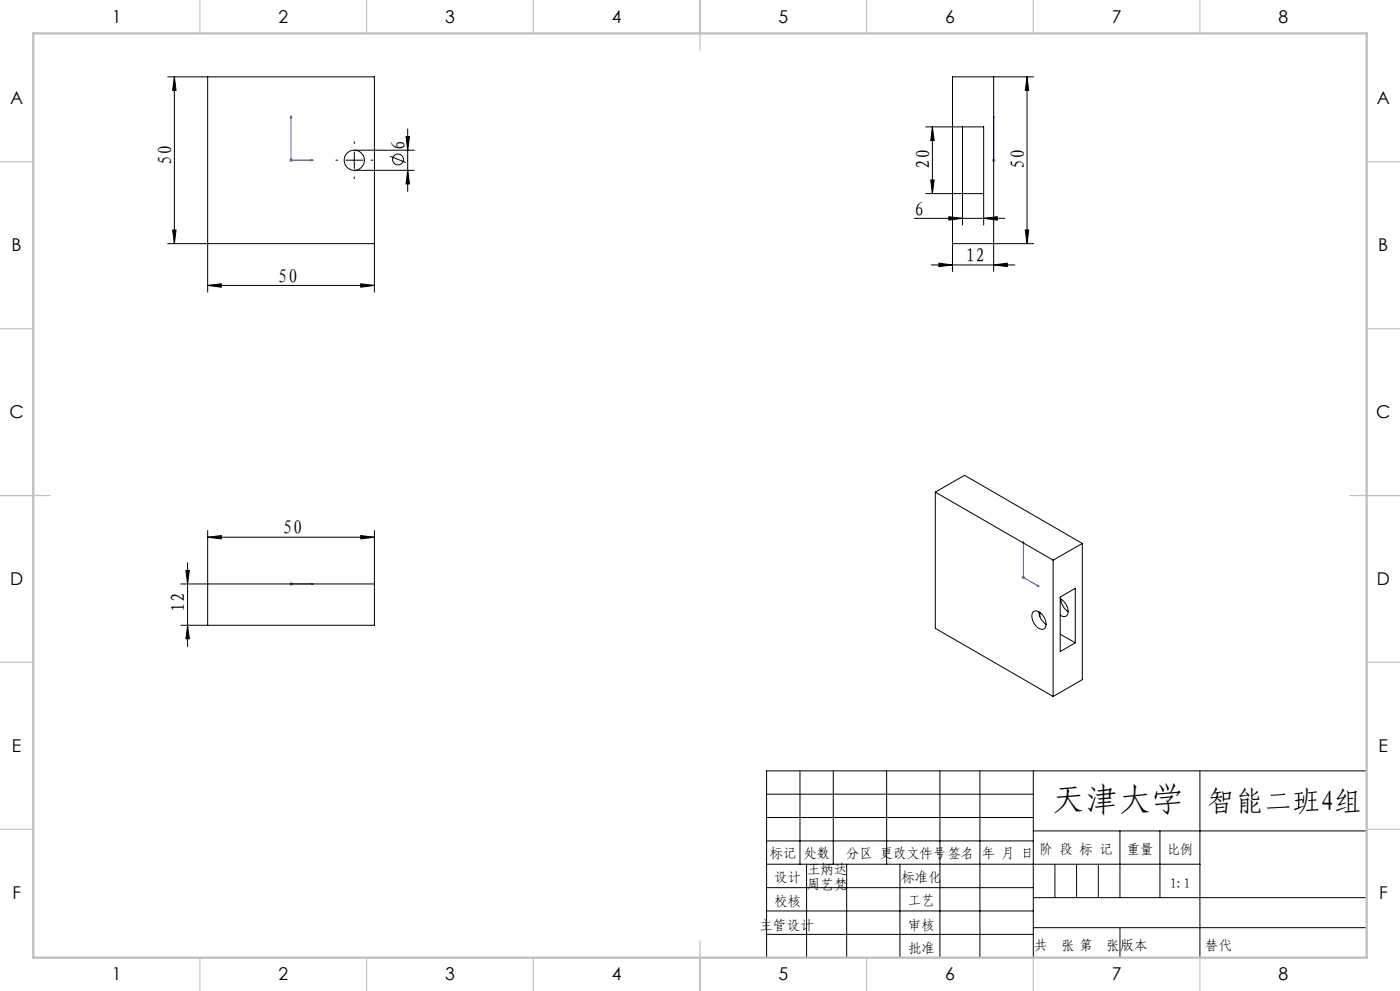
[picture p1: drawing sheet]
<svg xmlns="http://www.w3.org/2000/svg" width="420mm" height="297mm" viewBox="0 0 420 297" stroke-linecap="round" stroke-linejoin="round" font-family="sans-serif">
<g fill="none" stroke="#000" stroke-width=".3">
<path d="M50.3 23h12M52.3 23l.5 4.1h-1zM52.3 23v50M122.3 38.7v18.7M277.7 38h11M279.7 38l.5 4.1h-1zM279.7 38v20M298.1 23h12M308.1 23v50M308.1 23l.5 4.1h-1zM103.8 48h5M106.3 45.5v5"/>
<path d="M106.3 45h18M106.3 51h18M117.1 46.8l4.6 1.9M121.8 40.9h1l-.5 4.1zM122.3 51l.5 4.1h-1zM277.7 58h11v9.4M279.2 53.9h1l-.5 4.1zM295.1 58v9.4M50.3 73h12v14.6M51.8 68.9h1l-.5 4.1zM112.3 73v14.6M274.3 65.4h27.1"/>
<path d="M279.4 79.4h25M281.7 78.9l4.1 .5-4.1 .5zM284.7 64.9l4 .5-4 .6zM285.8 73v8.4M295.1 65.4l4.1-.5v1.1zM298.1 79.4l4.1-.5v1zM307.6 68.9h1l-.5 4.1zM310.1 73h-12v8.4M62.3 85.5l4.1-.4v1zM62.3 85.5h50M108.2 85.1l4.1 .4-4.1 .6zM62.3 159v16h-8"/>
<path d="M112.3 159v16M55.8 171h1l-.5 4zM56.3 168.7v25M62.3 161l4.1-.5v1zM62.3 161h50M108.2 160.5l4.1 .5-4.1 .5zM54.3 187.4h8M56.3 187.4l.5 4h-1zM230 238h80M240 231v28M250 231v28M266 231v28"/>
<path d="M282 231v56M294 231v56M310 231v56M360 231v56M410 231h-180v56M230 245h80M230 252h80M230 259h130M242 259v28M254 259v28M270 259v28M310 249h100"/>
<path d="M336 249v20M348 249v20M230 266h80M230 273h80M310 269h100M310 278h100M230 280h80"/>
<circle cx="119.4" cy="47.8" r="1.63"/>
</g>
<g fill="none" stroke="#00f" stroke-width=".3">
<path d="M87.3 34.7l.2 .7h-.4zM87.3 34.7v13.3h6.6M298.1 34.7v.7v-.7M298.1 34.7v13.3M93.3 47.9l.6 .1-.6 .2zM298.1 47.9v.3zM298.1 48h.1M87.1 175h.4zM87.3 175h.1M87.3 175h6.6M93.9 175h-.6h.6M307 162.2l.1 .6-.2-.1z"/>
<path d="M307 162.2v10.9l4.7 2.7M311.2 175.4l.5 .4-.5-.2z"/>
</g>
<g fill="none" stroke="#808080" stroke-width=".3">
<path d="M86.8 48h1M87 47.7l.7 .7M87.3 47.5v1M87.7 47.7l-.7 .7M297.6 48h1M297.7 47.7l.7 .7M298.1 47.5v1M298.4 47.7l-.7 .7M86.8 175h1M87 174.7l.7 .7M87.3 174.5v1M87.7 174.7l-.7 .7"/>
<path d="M306.5 173.1h1M306.7 172.7l.7 .7M307 172.6v1M307.4 172.7l-.7 .7"/>
</g>
<path d="M101.3 48h-.5M106.3 43v-.5M106.3 53v.5M111.3 48h.5" fill="none" stroke="#000" stroke-width=".3" stroke-dasharray="30.5 1.3 1.3 1.3"/>
<path d="M316.5 259v10M323 259v10M329.5 259v10M336 278v9" fill="none" stroke="#0a0605" stroke-width=".3"/>
<g fill="none" stroke="#c0c0c0" stroke-width=".35">
<path d="M60 0v10M110 0v10M160 0v10M210 0v15M260 0v10M310 0v10M360 0v10M0 48.5h10M410 48.5h10M0 98.5h10M410 98.5h10M0 148.5h15"/>
<path d="M405 148.5h15M0 198.5h10M410 198.5h10M0 248.5h10M410 248.5h10M60 287v10M110 287v10M160 287v10M210 282v15M260 287v10M310 287v10M360 287v10"/>
</g>
<path d="M10 10h400v277h-400z" fill="none" stroke="#c0c0c0" stroke-width=".7"/>
<g fill="#00f">
<path d="M311.2 175.4l.5 .4-.5-.2zM307 162.2l.1 .6-.2-.1zM93.3 175h.6zM87.1 175h.4z"/>
<path d="M93.3 47.9l.6 .1-.6 .2zM87.3 34.7l.2 .7h-.4z"/>
<path d="M298.1 47.9v.3zM298.1 34.7v.7z"/>
</g>
<g fill="#000">
<path d="M52.3 23l.5 4.1h-1zM51.8 68.9h1l-.5 4.1zM121.8 40.9h1l-.5 4.1zM122.3 51l.5 4.1h-1zM279.7 38l.5 4.1h-1zM279.2 53.9h1l-.5 4.1z"/>
<path d="M284.7 64.9l4 .5-4 .6zM295.1 65.4l4.1-.5v1.1z"/>
<path d="M62.3 85.5l4.1-.4v1zM108.2 85.1l4.1 .4-4.1 .6zM281.7 78.9l4.1 .5-4.1 .5zM298.1 79.4l4.1-.5v1z"/>
<path d="M108.2 160.5l4.1 .5-4.1 .5zM62.3 161l4.1-.5v1z"/>
<path d="M56.3 187.4l.5 4h-1zM55.8 171h1l-.5 4zM307.6 68.9h1l-.5 4.1zM308.1 23l.5 4.1h-1z"/>
</g>
<g fill="none" stroke="#000" stroke-width=".3">
<path d="M62.3 23h50v50h-50zM285.8 23h12.3v50h-12.3zM288.7 38h6.4v20h-6.4zM280.6 147.5l35.3 20.4M280.6 147.5l8.7-5.1 35.4 20.5M280.6 147.5v40.8l35.3 20.4M62.3 175h50v12.4h-50zM315.9 167.9v40.8M318.1 178.9l4.5-2.6v16.3l-4.5 2.7zM318.1 179.5l.2 .1M318.3 179.6l.2 1.2a4.8 4.8 0 0 0 1.9 2.5M318.3 179.6a3.9 3.9 0 0 1 1.7 4.9 1.5 1.5 0 0 1-1.9-.1"/>
<path d="M324.7 162.9v40.8l-8.8 5M324.7 162.9l-8.8 5M309.9 183.5a1.97 1.97 0 0 1 2.9 .9 3.1 3.1 0 0 1 .4 4.1 2.99 2.99 0 0 1-3.4-2.7 2.59 2.59 0 0 1 .1-2.3zM311.7 183.4v.1a4.6 4.6 0 0 0 2.1 3.6M312 183.5v1.3M318.1 190.1l4.5 2.5"/>
<circle cx="106.3" cy="48" r="3"/>
</g>
<text font-size="9.9" x="315.8" y="243.2">天津大学</text>
<text font-size="8.5" x="362.3" y="243.2">智能二班4组</text>
<g font-size="5.8">
<text x="121.5" y="45.1" transform="rotate(-90 121.5 45.1)">6</text>
<text x="51.5" y="49.3" transform="rotate(-90 51.5 49.3)">50</text>
<text x="278.9" y="50.6" transform="rotate(-90 278.9 50.6)">20</text>
<text x="307.3" y="50.6" transform="rotate(-90 307.3 50.6)">50</text>
<text x="274.3" y="64.6">6</text>
<text x="289.8" y="78.6">12</text>
<text x="83.4" y="84.7">50</text>
<text x="84.8" y="160.2">50</text>
<text x="55.5" y="183.4" transform="rotate(-90 55.5 183.4)">12</text>
</g>
<g font-size="5.3">
<text x="33.5" y="6.8">1</text>
<text x="83.5" y="6.8">2</text>
<text x="133.5" y="6.8">3</text>
<text x="183.5" y="6.8">4</text>
<text x="233.5" y="6.8">5</text>
<text x="283.5" y="6.8">6</text>
<text x="333.5" y="6.8">7</text>
<text x="383.5" y="6.8">8</text>
<text x="3" y="31.1">A</text>
<text x="413" y="31.1">A</text>
<text x="3.5" y="75.3">B</text>
<text x="413.5" y="75.3">B</text>
<text x="2.8" y="125.3">C</text>
<text x="412.8" y="125.3">C</text>
<text x="3" y="175.3">D</text>
<text x="413" y="175.3">D</text>
<text x="3.6" y="225.3">E</text>
<text x="413.6" y="225.3">E</text>
<text x="3.7" y="269.6">F</text>
<text x="413.7" y="269.6">F</text>
<text x="33.5" y="293.8">1</text>
<text x="83.5" y="293.8">2</text>
<text x="133.5" y="293.8">3</text>
<text x="183.5" y="293.8">4</text>
<text x="233.5" y="293.8">5</text>
<text x="283.5" y="293.8">6</text>
<text x="333.5" y="293.8">7</text>
<text x="383.5" y="293.8">8</text>
</g>
<g font-size="4.1">
<text x="230.9" y="257.2">标记</text>
<text x="241.1" y="257.2">处数</text>
<text x="253.9" y="257.2">分区 更改文件号签名</text>
<text x="294.5" y="257.2">年 月 日</text>
<text x="311.8" y="255.9">阶 段 标 记</text>
<text x="338" y="255.9">重量</text>
<text x="350.2" y="255.9">比例</text>
<text x="242.1" y="261.8">王炳达</text>
<text x="232.3" y="264.2">设计</text>
<text x="242.1" y="266.3">周艺梵</text>
<text x="270.4" y="264.2">标准化</text>
<text x="351.1" y="266">1:1</text>
<text x="232.3" y="271.4">校核</text>
<text x="272.4" y="271.3">工艺</text>
<text x="227.9" y="278.6">主管设计</text>
<text x="272.4" y="278.6">审核</text>
<text x="272.4" y="285.5">批准</text>
<text x="310.3" y="284.7">共</text>
<text x="318.3" y="284.7">张 第</text>
<text x="331.9" y="284.7">张</text>
<text x="336.1" y="284.7">版本</text>
</g>
<text font-size="4.1" fill="#0a0605" x="361.6" y="284.7">替代</text>
</svg>
